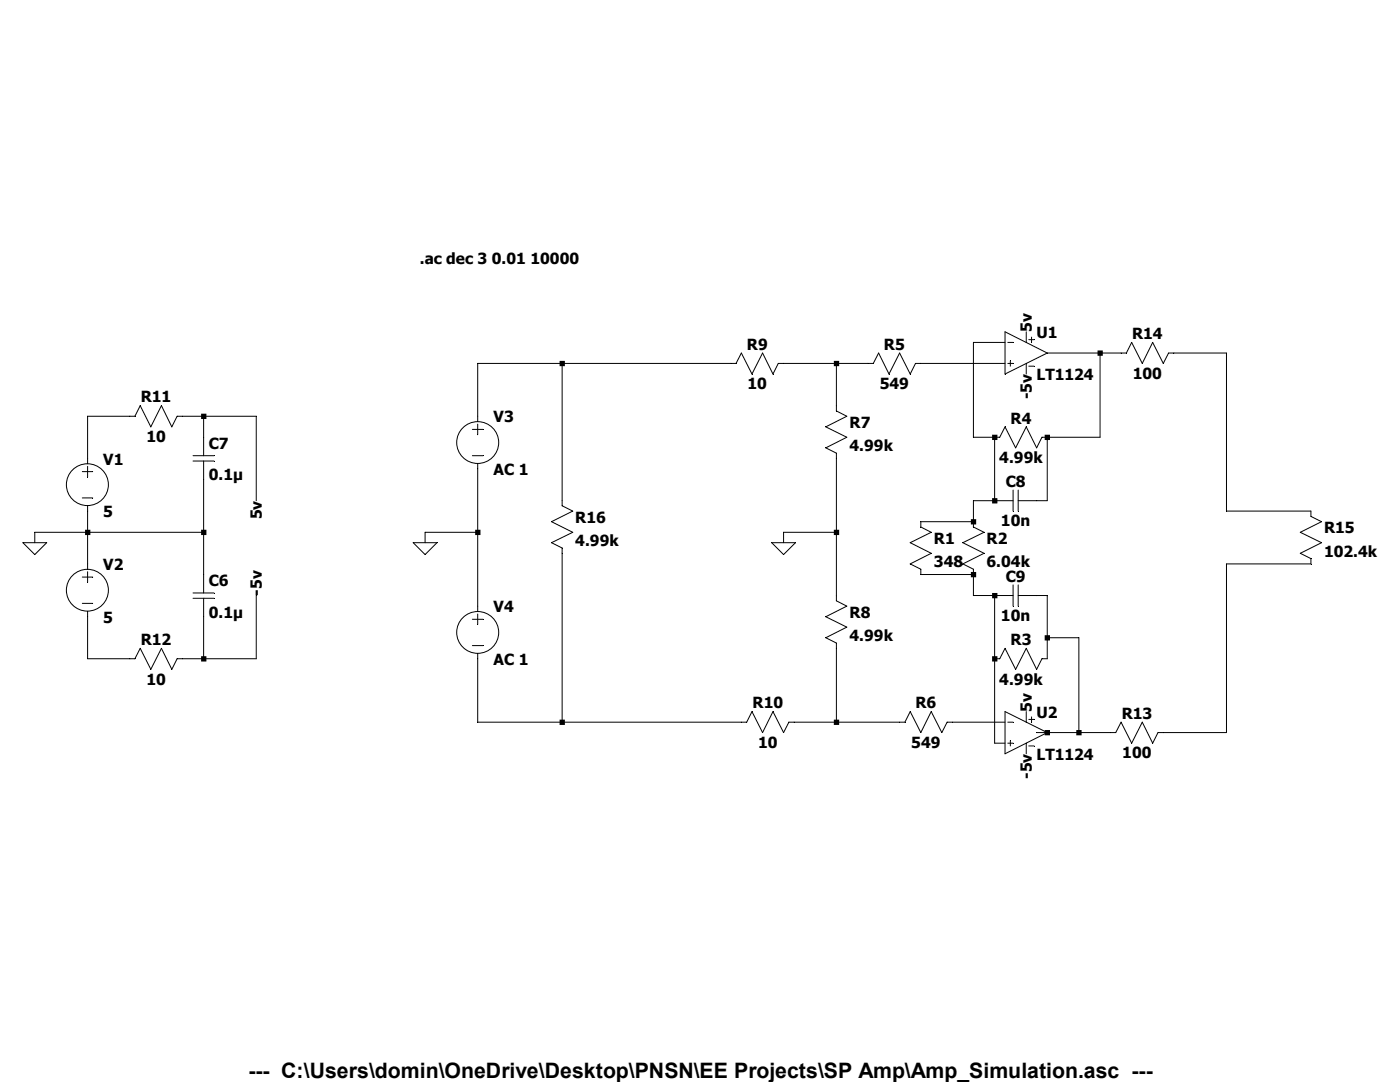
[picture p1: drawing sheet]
<svg xmlns="http://www.w3.org/2000/svg" width="279mm" height="216mm" viewBox="0 0 279 216" stroke-linecap="round" stroke-linejoin="round" font-family="sans-serif">
<g fill="none" stroke="#000" stroke-width=".2">
<path d="M112.2 72.5v28.4l2.1 1.1-4.2 2.1 4.2 2.1-4.2 2.1 2.1 1v34.8M166.9 72.5v9.5l2.1 1.1-4.2 2.1 4.2 2-4.2 2.2 2.1 1v29.5l2.1 1-4.2 2.2 4.2 2-4.2 2.2 2.1 1v15.8M200.6 66.2l8.4 4.2-8.4 4.2zM200.6 68.3h-6.3v18.9h5.2l1.1-2 2.1 4.2 2.1-4.2 2.1 4.2 1-2.2h11.6v-16.8M200.6 72.5h-17.9l-1 2.1-2.2-4.2-2.1 4.2-2.1-4.2-1 2.1h-19l-1 2.1-2.1-4.2-2.1 4.2-2.1-4.2-1.1 2.1h-51.6v11.6M201.1 68.3h1.1M201.1 72.5h1.1M201.6 72v1.1M204.8 66.2v2.1M204.8 72.5v2.1M205.3 67.8h1.1M205.3 73.1h1.1"/>
<path d="M205.9 67.3v1M209 70.4h15.8l1-2.1 2.2 4.2 2-4.2 2.2 4.2 1-2.1h11.6v31.6h16.8v1l2.1 1.1-4.2 2.1 4.2 2.1-4.2 2.1 2.1 1.1v1h-16.8v33.7h-13.7l-1.1 2.1-2-4.2-2.2 4.2-2.1-4.2-1 2.1h-15.8M16.4 94.1h2.1M16.4 99.4h2.1M17.5 92.5v-9.4h9.4l1.1-2.2 2.1 4.3 2.1-4.3 2.1 4.3 1-2.1h15.8v16.8M17.5 93v2.2M38.5 90.9h4.2M38.5 92h4.2M40.6 83.1v7.8M40.6 92v26.3M94.3 90.9h2.1M94.3 85.7h2.1"/>
<path d="M95.3 84.6v2.1M95.3 92.5v29.5M198.5 87.2v12.7M202.2 99.9h-7.9v5.3l2.1 1-4.2 2.1 4.2 2.1-4.2 2.1 2.1 1.1v5.2h7.9M202.2 97.8v4.2M203.2 97.8v4.2M209 87.2v12.7h-5.8M4.6 108.3h4.7l-2.4 2.4zM16.4 115.1h2.1M17.5 100.9v12.7M17.5 114.1v2.1M38.5 118.3h4.2"/>
<path d="M38.5 119.4h4.2M40.6 119.4v12M40.6 106.2h-33.7v2.1M51.1 118.8v12.6h-15.8l-1 2.2-2.1-4.2-2.1 4.2-2.1-4.2-1.1 2h-9.4v-9.4M82.5 108.3h4.7l-2.4 2.4zM95.3 106.2h-10.5v2.1M154 108.3h4.7l-2.3 2.4zM166.9 106.2h-10.5v2.1M194.3 104.1h-10.5v1.1l2 1-4.1 2.1 4.1 2.1-4.1 2.1 2.1 1.1v1h10.5M198.5 118.8v29.5h2.1M202.2 116.7v4.2M203.2 118.8h5.8v12.6h-1.1l-1 2.2-2.1-4.2-2.1 4.2-2.1-4.2-1.1 2h-1"/>
<path d="M203.2 116.7v4.2M16.4 120.4h2.1M94.3 123.6h2.1M94.3 128.8h2.1M95.3 130.4v13.7h53.7l1.1-2.1 2.1 4.2 2.1-4.2 2.1 4.2 1-2.1h23.2l1.1-2.1 2.1 4.2 2-4.2 2.2 4.2 1-2.1h11.6M95.3 122.5v2.1M209 127.3h6.3v18.9M200.6 142l8.4 4.2-8.4 4.2zM201.1 144.1h1.1M201.1 148.3h1.1M201.6 147.8v1M204.8 142v2.1"/>
<path d="M204.8 148.3v2.1M205.3 143.6h1.1M205.3 148.8h1.1M205.9 143v1.1"/>
<circle cx="17.5" cy="96.7" r="4.2"/>
<circle cx="95.3" cy="88.3" r="4.2"/>
<circle cx="17.5" cy="117.8" r="4.2"/>
<circle cx="95.3" cy="126.2" r="4.2"/>
</g>
<path d="M17 105.7h1v1.1h-1zM40.1 82.5h1.1v1.1h-1.1zM40.1 105.7h1.1v1.1h-1.1zM40.1 130.9h1.1v1.1h-1.1zM94.8 105.7h1.1v1.1h-1.1zM111.7 72h1v1.1h-1zM111.7 143.6h1v1.1h-1zM166.4 72h1.1v1.1h-1.1zM166.4 105.7h1.1v1.1h-1.1zM166.4 143.6h1.1v1.1h-1.1zM193.8 103.6h1v1h-1zM193.8 114.1h1v1.1h-1zM198 86.7h1.1v1.1h-1.1zM198 99.4h1.1v1.1h-1.1zM198 118.3h1.1v1.1h-1.1zM198 130.9h1.1v1.1h-1.1zM208.5 86.7h1v1.1h-1zM208.5 126.7h1v1.1h-1zM208.5 145.7h1v1h-1zM214.8 145.7h1.1v1h-1.1zM219 69.9h1.1v1.1h-1.1z" fill-rule="evenodd" fill="#000"/>
<text font-size="4.2" x="49.6" y="215.2">--- C:\Users\domin\OneDrive\Desktop\PNSN\EE Projects\SP Amp\Amp_Simulation.asc ---</text>
<g font-size="3.1">
<text x="83.8" y="52.7">.ac dec 3 0.01 10000</text>
<text x="149.1" y="69.8">R9</text>
<text x="176.4" y="69.8">R5</text>
<text x="206" y="66.2" transform="rotate(-90 206 66.2)">5v</text>
<text x="206.9" y="67.4">U1</text>
<text x="225.9" y="67.7">R14</text>
<text x="149.2" y="77.7">10</text>
<text x="175.6" y="77.7">549</text>
<text x="206.9" y="75.9">LT1124</text>
<text x="226.1" y="75.6">100</text>
<text x="28.1" y="80.3">R11</text>
<text x="206" y="79.7" transform="rotate(-90 206 79.7)">-5v</text>
<text x="29.2" y="88.2">10</text>
<text x="41.7" y="89.5">C7</text>
<text x="98.5" y="84.3">V3</text>
<text x="169.5" y="85.3">R7</text>
<text x="201.7" y="84.5">R4</text>
<text x="20.6" y="92.7">V1</text>
<text x="41.7" y="95.8">0.1µ</text>
<text x="98.5" y="94.8">AC 1</text>
<text x="169.5" y="90.1">4.99k</text>
<text x="199.4" y="92.4">4.99k</text>
<text x="200.7" y="97.2">C8</text>
<text x="20.6" y="103.2">5</text>
<text x="52.3" y="103.6" transform="rotate(-90 52.3 103.6)">5v</text>
<text x="114.8" y="104.3">R16</text>
<text x="199.8" y="105">10n</text>
<text x="264.2" y="106.4">R15</text>
<text x="20.6" y="113.7">V2</text>
<text x="114.8" y="109">4.99k</text>
<text x="186.4" y="108.5">R1</text>
<text x="186.4" y="113.2">348</text>
<text x="196.9" y="108.5">R2</text>
<text x="196.9" y="113.2">6.04k</text>
<text x="264.2" y="111.1">102.4k</text>
<text x="41.7" y="116.9">C6</text>
<text x="52.3" y="118.8" transform="rotate(-90 52.3 118.8)">-5v</text>
<text x="200.7" y="116.1">C9</text>
<text x="20.6" y="124.3">5</text>
<text x="41.7" y="123.2">0.1µ</text>
<text x="98.5" y="122.2">V4</text>
<text x="169.5" y="123.2">R8</text>
<text x="199.8" y="124">10n</text>
<text x="28.1" y="128.7">R12</text>
<text x="169.5" y="128">4.99k</text>
<text x="201.7" y="128.7">R3</text>
<text x="29.2" y="136.6">10</text>
<text x="98.5" y="132.7">AC 1</text>
<text x="199.4" y="136.6">4.99k</text>
<text x="150.2" y="141.4">R10</text>
<text x="182.7" y="141.4">R6</text>
<text x="206" y="142" transform="rotate(-90 206 142)">5v</text>
<text x="206.9" y="143.2">U2</text>
<text x="223.9" y="143.5">R13</text>
<text x="151.3" y="149.2">10</text>
<text x="181.9" y="149.2">549</text>
<text x="206" y="155.4" transform="rotate(-90 206 155.4)">-5v</text>
<text x="206.9" y="151.6">LT1124</text>
<text x="224" y="151.3">100</text>
</g>
</svg>
